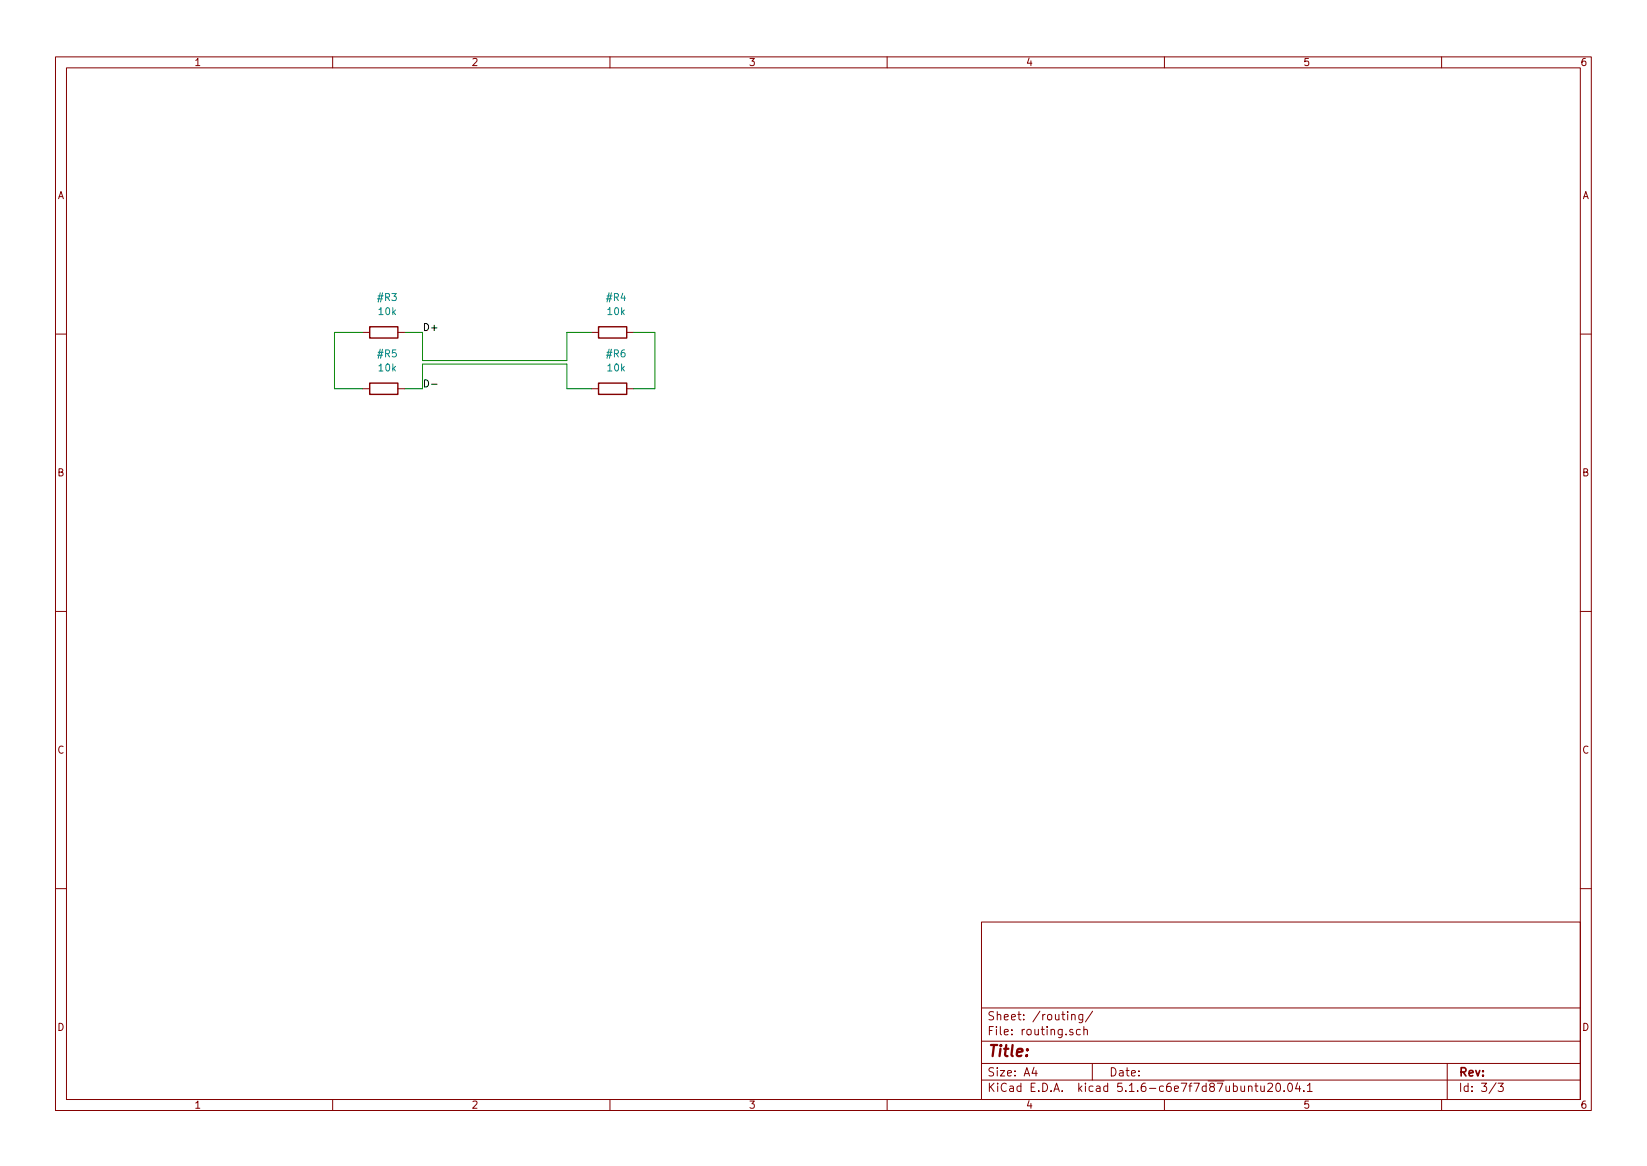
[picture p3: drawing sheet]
<svg xmlns="http://www.w3.org/2000/svg" width="297mm" height="210mm" viewBox="0 0 297 210" stroke-linecap="round" stroke-linejoin="round" font-family="sans-serif">
<g fill="none" stroke="#840000" stroke-width=".18">
<path d="M10 10.3h277v189.9h-277zM12 12.2h273v186.1h-273zM60 10.3v1.9M110 10.3v1.9M160 10.3v1.9M210 10.3v1.9M260 10.3v1.9M65.4 59.9h1.3M71.8 59.9h1.2M106.7 59.9h1.2M113 59.9h1.3M10 60.2h2"/>
<path d="M65.4 70.1h1.3M71.8 70.1h1.2M106.7 70.1h1.2M113 70.1h1.3M285 60.2h2M10 110.3h2M285 110.3h2M10 160.2h2M177 166.3h108v32h-108zM285 160.2h2M60 198.3v1.9M110 198.3v1.9"/>
<path d="M160 198.3v1.9M177 194.8h108M177 191.8h108M177 187.8h108M177 181.8h108M186.5 192.5l-.4 1h1M186.8 193v1M193.3 183.1l.2-.2 .3 .1 .1 .9M193.3 182.9v1M193.5 185.7l-.4-.1-.2 .2 .1 .2 .5 .2v.3h-.6M194.8 185.7l-.4-.1-.3 .3 .1 .6 .2 .1 .4-.1M195.3 182.9v1.2l-.3 .3-.4-.1"/>
<path d="M195.3 183l-.5-.1-.2 .3v.6l.2 .1 .5-.1M195.5 185.7l.2-.1 .4 .1v.9M195.5 185.1v1.5M197 191.8v3M197.1 182.3l-1.3 2M210 198.3v1.9M225.2 196l.2-.2 .3 .1 .1 .9M226.3 195.8h.6M226.5 195.3v1.3l.4 .2M227.4 195.8l.1 .9 .3 .1 .2-.1M228 195.8v1M228.7 195.5l.5-.2 .3 .5-.9 1h.9"/>
<path d="M230.2 195.5l.4-.2a.94 .94 0 0 1 0 1.5l-.5-.3v-.6zM231.6 196.7v.1M232.4 195.4l.2-.1a.8 .8 0 0 1 .5 .8 .8 .8 0 0 1-.5 .7 1 1 0 0 1-.2-1.4zM234 195.2l-.3 1.1h.9M234.4 195.8v1M235.2 196.7v.1M235.8 195.8l.4-.5v1.5M235.8 196.8h.9M260 198.3v1.9M261 191.8v6.5M269.8 195.2l-1.2 2M270.2 195.3h.9l-.5 .6 .4 .1v.7l-.2 .1-.6-.1"/>
</g>
<path d="M66.7 58.9h5.1v2.1h-5.1zM107.9 58.9h5.1v2.1h-5.1zM66.7 69.1h5.1v2h-5.1zM107.9 69.1h5.1v2h-5.1z" fill="none" stroke="#840000" stroke-width=".25"/>
<path d="M65.4 59.9h-5.1v10.2h5.1M73 59.9h3.2v5.1h26v-5.1h4.5M114.3 59.9h3.8v10.2h-3.8M73 70.1h3.2v-4.4h26v4.4h4.5" fill="none" stroke="#008400" stroke-width=".18"/>
<path d="M76.6 68.5a.64 .64 0 0 1 .7 .6 .64 .64 0 0 1-.7 .7zM77.8 69.3h1" fill="none" stroke="#000" stroke-width=".18"/>
<text font-size="2.8" fill="#840000" x="178" y="190.5">Title:</text>
<g font-size="2.1" fill="#840000">
<text x="178" y="184">Sheet: /routing/</text>
<text x="178" y="186.7">File: routing.sch</text>
<text x="178" y="196.9">KiCad E.D.A. kicad 5.1.6-c6e7f7d87ubuntu20.04.1</text>
<text x="178" y="194.1">Size: A4</text>
<text x="200" y="194.1">Date:</text>
<text x="263" y="194.1">Rev:</text>
<text x="263" y="196.9">Id: 3/3</text>
</g>
<g font-size="1.8" fill="#840000">
<text x="35" y="11.9">1</text>
<text x="85" y="11.9">2</text>
<text x="135" y="11.9">3</text>
<text x="185" y="11.9">4</text>
<text x="235" y="11.9">5</text>
<text x="285" y="11.9">6</text>
<text x="10.4" y="35.9">A</text>
<text x="285.4" y="35.9">A</text>
<text x="10.4" y="85.9">B</text>
<text x="285.4" y="85.9">B</text>
<text x="10.4" y="135.9">C</text>
<text x="285.4" y="135.9">C</text>
<text x="10.4" y="185.9">D</text>
<text x="285.4" y="185.9">D</text>
<text x="35" y="199.9">1</text>
<text x="85" y="199.9">2</text>
<text x="135" y="199.9">3</text>
<text x="185" y="199.9">4</text>
<text x="235" y="199.9">5</text>
<text x="285" y="199.9">6</text>
</g>
<g font-size="1.8" fill="#008484">
<text x="68.2" y="54.3">#R3</text>
<text x="68.4" y="56.8">10k</text>
<text x="109.5" y="54.3">#R4</text>
<text x="109.7" y="56.8">10k</text>
<text x="68.2" y="64.4">#R5</text>
<text x="109.5" y="64.4">#R6</text>
<text x="68.4" y="67">10k</text>
<text x="109.7" y="67">10k</text>
</g>
<text font-size="1.8" x="76.2" y="59.7">D+</text>
</svg>
